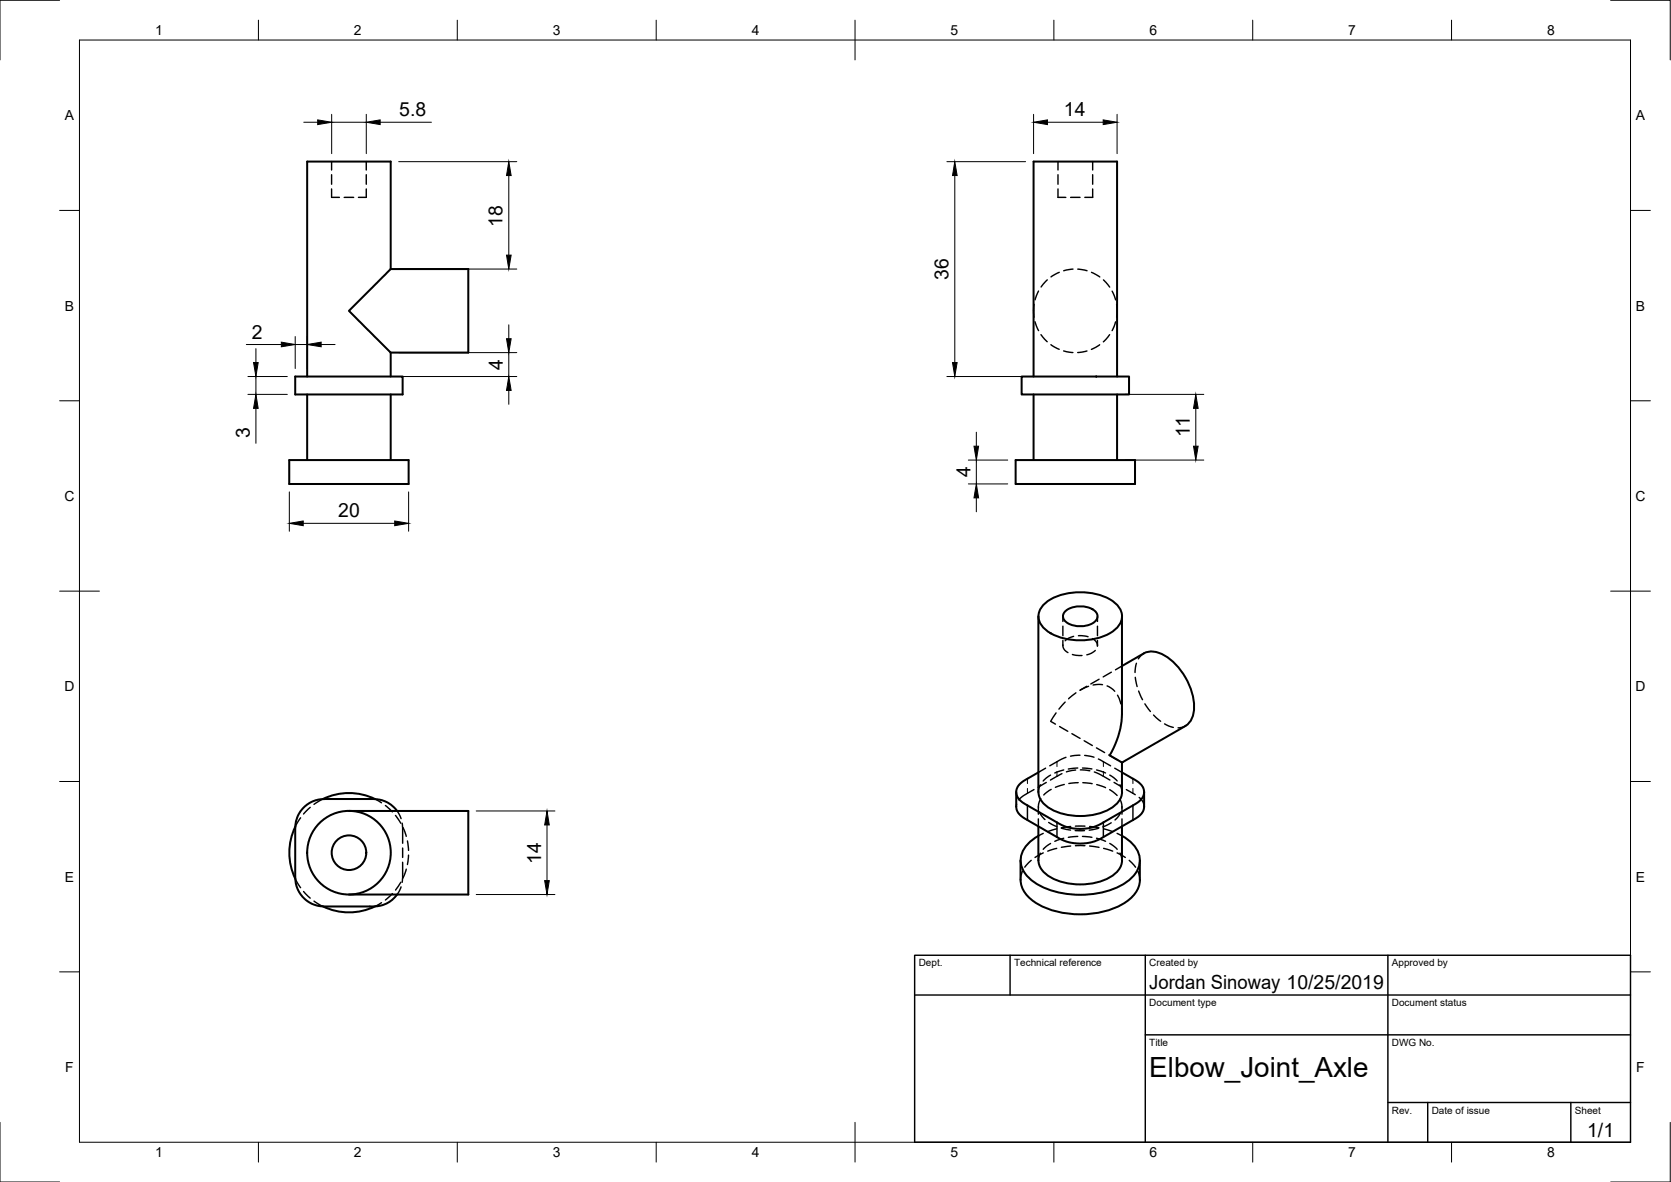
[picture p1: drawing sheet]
<svg xmlns="http://www.w3.org/2000/svg" width="420mm" height="297mm" viewBox="0 0 420 297" stroke-linecap="round" stroke-linejoin="round" font-family="sans-serif">
<!-- layer: Visible -->
<g fill="none" stroke="#000" stroke-width=".51">
<path d="M98.2 67.6l-10.5 10.5 10.5 10.5M98.2 67.6h19.6v21h-19.6M98.2 67.6v-27h-21v54M74.2 94.6h27v4.5h-27zM77.2 99.1v16.5M98.2 88.6v6M98.2 99.1v16.5M256.9 94.6h27v4.5h-27zM259.9 94.6v-54h21v54M259.9 99.1v16.5M280.9 99.1v16.5M72.7 115.6h30v6h-30z"/>
<path d="M255.4 115.6h30v6h-30zM261.1 154.9v44.1a5.6 5.6 0 0 0 4.1 4.8 16.2 16.2 0 0 0 14.7-1.1 4.9 4.9 0 0 0 2.2-3.7v-7.4M262.4 152a14.4 14.4 0 0 1 12.3-2.9 9.2 9.2 0 0 1 7.2 4.5 4.2 4.2 0 0 1-1.8 4.9 15.8 15.8 0 0 1-16.9 0 4.1 4.1 0 0 1-.8-6.5zM268 153.5a6.2 6.2 0 0 1 7.7 .4 1.82 1.82 0 0 1-1 2.7 6.2 6.2 0 0 1-7.1-.8 1.64 1.64 0 0 1 .4-2.3zM282.1 154.9v24.6a21.6 21.6 0 0 1-3.1 10.3l3.1 1.8M282.1 167.4l5.5-3.2a5.7 5.7 0 0 1 6.2 1.1 16.2 16.2 0 0 1 6.4 13.4 4.9 4.9 0 0 1-2.1 3.7l-16 9.2M255.5 199v3.8a4.2 4.2 0 0 0 2.8 3.3l8.7 4.9 2.2 .8 2.6 .2 2.4-.3 2-.7 10.1-5.8a3.2 3.2 0 0 0 1.4-2.5v-3.7M261.1 194.1l-3.6 2.1-1.4 1.3a3 3 0 0 0 1.5 4.5l9.4 5.3 2 .7 2.9 .3 2.8-.4 2-.8 8.9-5.1 1.6-1.4a3 3 0 0 0-1.6-4.5l-3.5-2M74.3 207.7a15 15 0 0 0 0 13.2M81.1 200.8a15 15 0 0 1 13.2 0M87.7 203.8h30.1v21h-30.1M99.8 203.8l-.5-.7a7.5 7.5 0 0 0-6.3-2.3h-10.5a7.5 7.5 0 0 0-8.3 8.2l.1 11.8 .1 1.4 .4 1.3a7.5 7.5 0 0 0 7.7 4.3l12.8-.1 2.4-.9 .9-.7 1.2-1.3"/>
<path d="M256.6 216.2v4.9a7.3 7.3 0 0 0 4.4 6.1 23.1 23.1 0 0 0 22.3-.7 6.9 6.9 0 0 0 3.3-5.4M261.1 207.7v8.5a5.6 5.6 0 0 0 4.1 4.8 16.2 16.2 0 0 0 14.7-1.1 4.9 4.9 0 0 0 2.2-3.7v-8.5M261.1 210a7.2 7.2 0 0 0-4.4 6.8 8.5 8.5 0 0 0 5.4 6.1 23.2 23.2 0 0 0 21.1-1.2 6.2 6.2 0 0 0 2.9-7.7 8.9 8.9 0 0 0-4-4M286.6 216.2v4.9M81.1 227.8a15 15 0 0 0 13.2 0"/>
<circle cx="87.7" cy="214.3" r="4.4"/>
<circle cx="87.7" cy="214.3" r="10.5"/>
</g>
<!-- layer: Hidden -->
<g fill="none" stroke="#000" stroke-width=".36">
<path d="M83.4 47.5v2.1h1.9M83.4 40.6v2.1M83.4 43.9v2.4M86.6 49.6h2.3M92.1 47.5v2.1h-2M92.1 40.6v2.1M92.1 43.9v2.4M266 47.5v2.1h2M266 40.6v2.1M266 43.9v2.4M269.2 49.6h2.4M274.7 47.5v2.1h-1.9"/>
<path d="M274.7 40.6v2.1M274.7 43.9v2.4M260 76.5l-.1 1.6 .1 1.6M261.1 73.1l-.8 2.2M263.3 70.3l-1.5 1.8M266.3 68.4l-2 1.2M269.8 67.6l-2.3 .4M271 67.6l2.3 .4M274.4 68.4l2.1 1.2M277.5 70.3l1.5 1.8M279.6 73.2l.9 2.2M280.8 76.5l.1 1.6-.1 1.6"/>
<path d="M260.2 80.9l.9 2.2M261.7 84.1l1.6 1.8M264.2 86.6l2.1 1.2M267.4 88.2l2.4 .4M273.3 88.2l-2.3 .4M276.5 86.6l-2.1 1.2M279 84.1l-1.6 1.8M280.5 80.9l-.9 2.2M267.3 154.9v1.3M267.3 157.4v2.4M270 159.9l-1.3 .4-.9 .7M271.2 159.8l2.4 .2"/>
<path d="M275.9 154.9v1.3M275.9 157.4v2.4M265.5 179.2l-1.3 2M267.3 160.9v1.3M267.3 162.1l.2 1.1 1 .8M267.8 176.4l-1.5 1.8M269.6 164.5l2.5 .2M270.5 174.1l-1.8 1.5M273.2 172.5l-1.6 .9M273.7 172.5l-2.2 1M274.7 160.5l1 .8 .2 1.1M275.4 163.5l-.9 .6-1.2 .5"/>
<path d="M275.9 160.9v1.3M276.4 170.7l-2.1 1.2M277.2 172.1l-2.4 .1M278.4 172.4l1 .5 .9 .8M279.4 168.9l-2 1.2M281 174.7l.8 2.2M282 178.1l.1 1.4M282.1 167.4l-1.6 .9M285.5 170.2l.4 2.3M285.7 166.7l-.3 2.3M286.3 173.7l1 2.1M287.6 164.2l-1.4 1.4"/>
<path d="M287.9 176.9l1.4 1.9M290 179.7l1.8 1.6M260 198.4l-2.8 1.7-1 .9M261.6 197.2l-.3 .8-.2 1M262.9 193l-1.8 1.1M263.1 196.6l-2.1 1.2M264.2 194.8l-1.9 1.5M264.2 181.3l1.2 .7M264.3 198.4l-1.9 1.4M266.4 182.6l2.1 1.2M267 194.4l-2.9 1.6M267.5 193.5l-2.3 .8"/>
<path d="M267.6 197.1l-2.2 .8M268 190.3l-4.1 2.2M269.5 184.4l2.1 1.2M270.5 193.5l-2.4 .5M271 193l-2.4 .3M271.1 196.7l-2.3 .2M271.5 189.8l-2.3 .2M271.7 193.5l2.3 .2M272.2 193l2.4 .2M272.3 196.7l2.3 .2M272.6 186.1l2.1 1.3M272.7 189.8l2.4 .5"/>
<path d="M275.2 194l3.9 2M275.7 187.9l2 1.2M275.7 193.5l2.3 .8M275.8 197.2l2.2 .7M276.2 190.7l3.1 1.8M278.8 189.7l2.1 1.2M279 198.4l1.9 1.5M279 194.8l1.9 1.4M280.1 196.6l2.1 1.2M280.3 193l1.8 1.1M281.6 197.2l.3 .8 .2 1M281.9 191.5l.2 .1"/>
<path d="M283.2 198.4l2.3 1.3M292.8 181.9l2.2 .9M298.1 182.4l-1.9 .5M75.6 205.5l-1.3 2.2M78 202.9l-1.7 1.7M81.1 200.8l-2.1 1.3M94.3 200.8l1.6 .9M96.9 202.4l1.8 1.6M99.4 204.9l1.4 2M99.8 203.8l1 1.9M101.1 206.9l.1 5M101.2 216.7l-.1 5"/>
<path d="M101.2 213.1v2.4M101.3 207.9l.9 2.3M102.2 218.4l-.9 2.2M102.4 211.3l.3 2.4M102.7 214.9l-.3 2.4M255.6 202.1l-.1 .6M257.1 219l-.5 2.1M259.3 216.2l-1.6 1.7M261.1 202.7v1.9M261.1 205.8v1.9M261.4 204.1l.3 .6 1 1.3M261.6 214.4l-.3 .7-.2 1.1"/>
<path d="M261.7 200.7l-.5 1.3-.1 .9M262.3 214.3l-2.1 1.2M262.3 209.4l-1.2 .6M263.7 206.7l2.1 1.1M264.2 212l-1.9 1.4M265.7 213.2l-2.3 .7M265.7 208.3l-2.3 .7M266.9 208.1l2.3 .5M267.5 210.7l-2.3 .7M269.2 212.6l-2.3 .3M269.2 207.7l-2.3 .3M270.3 208.7h2.4"/>
<path d="M270.4 212.5h2.4M270.4 207.6h2.4M271 210.2l-2.4 .2M272.2 210.2l2.4 .2M274 212.6l2.3 .3M274 207.7l2.3 .3M275.7 210.7l2.3 .7M276.2 208.2l-2.3 .4M277.5 213.2l2.3 .7M277.5 208.3l2.3 .7M279 211.9l1.9 1.5M279.4 206.8l-2.1 1"/>
<path d="M280.9 214.3l2.1 1.2M280.9 209.4l1.2 .6M281.6 200.8l.4 1 .1 1.3M281.6 214.4l.5 1.8M281.8 204.2l-.5 .8-.9 1.1M282.1 202.7v1.9M282.1 205.8v1.9M283.9 216.2l1.6 1.7M286.1 219l.5 2.1M286.4 200.4l.5 .5a2.71 2.71 0 0 1 .8 1.8M74.3 220.9l1.3 2.2M76.3 224l1.7 1.7"/>
<path d="M79 226.4l2.1 1.4M95.9 226.9l-1.6 .9M98.7 224.6l-1.8 1.6M100.8 221.7l-1.3 2M100.8 222.9l-1 1.9"/>
</g>
<!-- layer: Hidden Narrow -->
<path d="M258.3 195.7v1.2M258.3 198.1v1.3M265.8 191.4v1.2M265.8 193.9v1.2M277.4 191.4v1.2M277.4 193.9v1.2M284.9 195.7v1.2M284.9 198.1v1.3" fill="none" stroke="#000" stroke-width=".25"/>
<!-- layer: Visible Narrow -->
<path d="M258.3 202.4v3.7M265.8 206.7v3.7M277.4 206.7v3.7M284.9 202.4v3.7" fill="none" stroke="#000" stroke-width=".36"/>
<!-- layer: Hidden -->
<circle cx="282.1" cy="191.6" r=".18" fill="#000"/>
<!-- layer: Border -->
<g fill="none" stroke="#000" stroke-width=".25">
<path d="M15 .1h-15v15M20 10.1h390v276.9h-390zM65 5.1v5M115 5.1v5M165 5.1v5M215 5.1v10M265 5.1v5M315 5.1v5M365 5.1v5M405 .1h15v15M15 52.9h5M410 52.9h5"/>
<path d="M15 100.7h5M410 100.7h5M15 148.6h10M405 148.6h10M15 196.4h5M410 196.4h5M15 244.2h5M410 244.2h5M0 282.1v14.9h15M65 287v5M115 287v5M165 287v5"/>
<path d="M215 282.1v9.9M265 287v5M315 287v5M365 287v5M420 282.1v14.9h-15"/>
</g>
<!-- layer: TitleBlock -->
<path d="M230 240.1h180v46.9h-180zM230 250h180M254 240.1v9.9M288 240.1v46.9M349 240.1v46.9M288 260.1h122M349 277.1h61M359 277.1v9.9M395 277.1v9.9" fill="none" stroke="#000" stroke-width=".36"/>
<!-- layer: Dimensions -->
<g fill="none" stroke="#000" stroke-width=".25">
<path d="M76.4 30.7h3.5M83.4 28.7v9.9M83.4 30.7h8.7M92.1 28.7v9.9M95.6 30.7h12.9M259.9 28.7v9.9M263.4 30.7h14M280.9 28.7v9.9M100.2 40.6h29.7M127.9 44.1v20M238.1 40.6h19.8M240.1 44.1v47"/>
<path d="M100.2 67.6h29.7M61.9 86.6h8.8M62.3 94.6h9.9M62.3 99.1h9.9M64.3 87.6v3.5M64.3 94.6v4.5M74.2 84.6v8M74.2 86.6h3M77.2 84.6v8M80.8 86.6h3.4M100.2 94.6h29.7M100.2 88.6h29.7"/>
<path d="M127.9 81.6v3.5M127.9 88.6v6M127.9 98.1v3.5M238.1 94.6h19.8M282.9 99.1h19.8M64.3 102.6v8.8M243.5 115.6h9.9M245.5 108.6v3.5M245.5 115.6v6M282.9 115.6h19.8M300.7 102.6v9.5M72.7 123.6v9.9"/>
<path d="M76.2 131.5h23.1M102.7 123.6v9.9M243.5 121.6h9.9M245.5 125.1v3.5M119.7 203.8h19.8M137.5 207.3v14M119.7 224.8h19.8"/>
</g>
<g fill="#000" stroke="#000" stroke-width=".25">
<path d="M79.9 30.1l3.5 .6-3.5 .6zM92.1 30.7l3.5-.6v1.2zM259.9 30.7l3.5-.6v1.2zM277.4 30.1l3.5 .6-3.5 .6zM127.9 40.6l.6 3.5h-1.1zM240.1 40.6l.6 3.5h-1.2zM127.4 64.1h1.1l-.6 3.5zM63.8 91.1h1.1l-.6 3.5zM70.7 86l3.5 .6-3.5 .6zM77.2 86.6l3.6-.6v1.2zM127.9 94.6l.6 3.5h-1.1zM127.4 85.1h1.1l-.6 3.5z"/>
<path d="M239.5 91.1h1.2l-.6 3.5zM64.3 99.1l.6 3.5h-1.1zM244.9 112.1h1.2l-.6 3.5zM300.7 99.1l.6 3.5h-1.2zM300.1 112.1h1.2l-.6 3.5zM72.7 131.5l3.5-.6v1.2zM99.3 130.9l3.4 .6-3.4 .6zM245.5 121.6l.6 3.5h-1.2zM137.5 203.8l.6 3.5h-1.2zM136.9 221.3h1.2l-.6 3.5z"/>
</g>
<text font-size="7" x="289" y="270.6">Elbow_Joint_Axle</text>
<g font-size="4.9">
<text x="100.4" y="29.2">5.8</text>
<text x="267.5" y="29.2">14</text>
<text x="126.4" y="57" transform="rotate(-90 126.4 57)">18</text>
<text x="238.5" y="70.3" transform="rotate(-90 238.5 70.3)">36</text>
<text x="63.3" y="85.1">2</text>
<text x="126.4" y="92.9" transform="rotate(-90 126.4 92.9)">4</text>
<text x="62.8" y="110.1" transform="rotate(-90 62.8 110.1)">3</text>
<text x="299.2" y="109.9" transform="rotate(-90 299.2 109.9)">11</text>
<text x="244" y="119.9" transform="rotate(-90 244 119.9)">4</text>
<text x="85.1" y="129.9">20</text>
<text x="136" y="217.2" transform="rotate(-90 136 217.2)">14</text>
<text x="289" y="248.5">Jordan Sinoway 10/25/2019</text>
<text x="399.1" y="285.7">1/1</text>
</g>
<g font-size="3.5">
<text x="39" y="8.8">1</text>
<text x="89" y="8.8">2</text>
<text x="139" y="8.8">3</text>
<text x="189" y="8.8">4</text>
<text x="239" y="8.8">5</text>
<text x="289" y="8.8">6</text>
<text x="339" y="8.8">7</text>
<text x="389" y="8.8">8</text>
<text x="16.3" y="30.2">A</text>
<text x="411.3" y="30.2">A</text>
<text x="16.3" y="78">B</text>
<text x="411.3" y="78">B</text>
<text x="16.2" y="125.9">C</text>
<text x="411.2" y="125.9">C</text>
<text x="16.2" y="173.7">D</text>
<text x="411.2" y="173.7">D</text>
<text x="16.3" y="221.6">E</text>
<text x="411.3" y="221.6">E</text>
<text x="16.4" y="269.4">F</text>
<text x="411.4" y="269.4">F</text>
<text x="39" y="290.8">1</text>
<text x="89" y="290.8">2</text>
<text x="139" y="290.8">3</text>
<text x="189" y="290.8">4</text>
<text x="239" y="290.8">5</text>
<text x="289" y="290.8">6</text>
<text x="339" y="290.8">7</text>
<text x="389" y="290.8">8</text>
</g>
<g font-size="2.5">
<text x="231" y="242.9">Dept.</text>
<text x="255" y="242.9">Technical reference</text>
<text x="289" y="242.9">Created by</text>
<text x="350" y="242.9">Approved by</text>
<text x="289" y="252.8">Document type</text>
<text x="350" y="252.8">Document status</text>
<text x="289" y="262.9">Title</text>
<text x="350" y="262.9">DWG No.</text>
<text x="350" y="279.9">Rev.</text>
<text x="360" y="279.9">Date of issue</text>
<text x="396" y="279.9">Sheet</text>
</g>
</svg>
